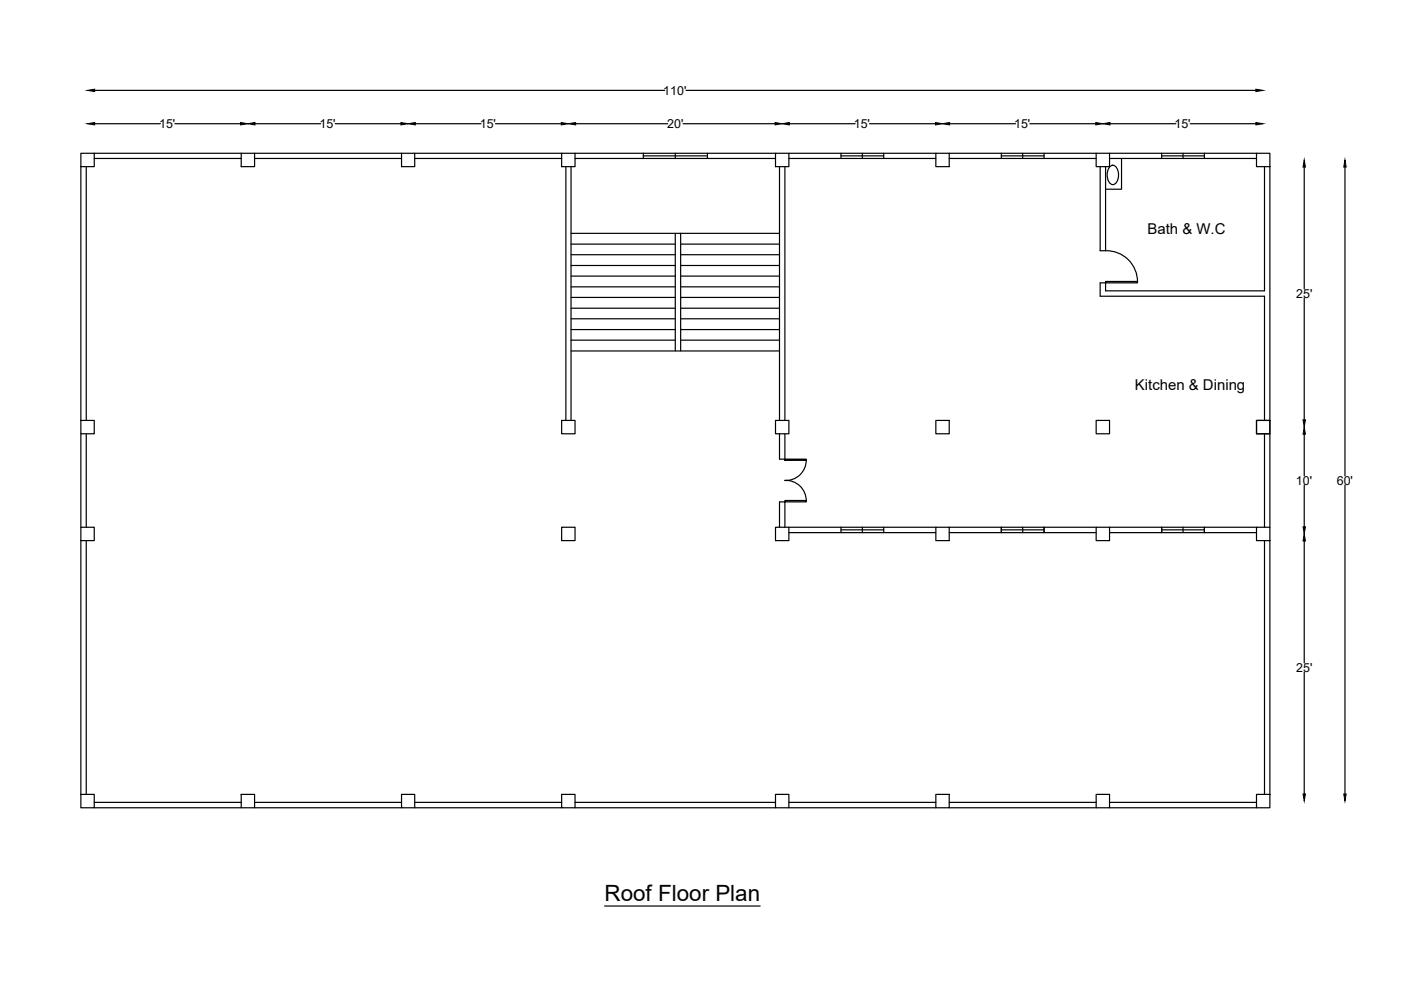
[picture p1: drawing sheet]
<svg xmlns="http://www.w3.org/2000/svg" width="297mm" height="210mm" viewBox="0 0 297 210" stroke-linecap="round" stroke-linejoin="round" font-family="sans-serif">
<!-- layer: 0 -->
<g fill="none" stroke="#000" stroke-width=".25">
<path d="M20.1 19.2h120.8M145.5 19.2h120.8M17.1 32.5h2.9v2.8h-2.9zM17.1 35.3v53.8M18.3 35.3v53.8M20 32.5h31.1M20 33.6h31.1M20.1 26.2h13.9M37.1 26.2h13.9M51.1 32.5h2.9v2.8h-2.9zM54 32.5h31.1M54 33.6h31.1"/>
<path d="M54.1 26.2h13.9M71.1 26.2h13.9M85.1 32.5h2.8v2.8h-2.8zM87.9 32.5h31.2M87.9 33.6h31.2M88.1 26.2h13.9M105.1 26.2h13.9M119.1 32.5h2.8v2.8h-2.8zM120 35.3v53.8M121.1 35.3v53.8M121.9 32.5h42.5M121.9 33.6h42.5"/>
<path d="M122 26.2h19.6M136.4 32.5v1.1M136.4 33h13.6M143.2 32.5v1.1M144.8 26.2h19.5M150 32.5v1.1M164.4 32.5h2.9v2.8h-2.9zM165.3 35.3v53.8M166.4 35.3v53.8M167.3 32.5h31.1M167.3 33.6h31.1M167.3 26.2h14"/>
<path d="M178.3 33h9.1M178.3 32.5v1.1M182.8 32.5v1.1M184.4 26.2h13.9M187.4 32.5v1.1M198.4 32.5h2.9v2.8h-2.9zM201.3 32.5h31.1M201.3 33.6h31.1M201.3 26.2h14M212.3 33h9.1M212.3 32.5v1.1M216.8 32.5v1.1"/>
<path d="M218.4 26.2h13.9M221.4 32.5v1.1M232.4 32.5h2.8v2.8h-2.8zM233.3 35.3v17.9h1.1M234.4 35.3v17.9M235.2 32.5h31.2M235.2 33.6h31.2M235.3 26.2h14M235.3 35.3a1 1 0 0 1 1.1-.1 1 1 0 0 1 .6 .9 2.71 2.71 0 0 1-.7 3 1.29 1.29 0 0 1-1.5-1.5 2.89 2.89 0 0 1 .5-2.3zM237.8 33.6v6.5h-3.4M246.3 33h9.1M246.3 32.5v1.1"/>
<path d="M250.8 32.5v1.1M252.3 26.2h14M255.4 32.5v1.1M266.4 32.5h2.8v2.8h-2.8zM268.1 35.3v26.4h-33.7v-1.7M269.2 35.3v53.8M276.5 35.4v25.8M285.2 35.4v65.5M121.1 49.5h44.2M121.1 51.8h22.1M121.1 54h22.1M121.1 56.3h22.1"/>
<path d="M121.1 58.5h22.1M143.2 49.5v24.9M144.3 51.8h21M144.3 54h21M144.3 56.3h21M144.3 58.5h21M144.3 49.5v24.9M234.4 53.2a6.6 6.6 0 0 1 6.8 6.6M234.4 59.7h6.8v.3h-6.8zM234.4 60h-1.1v2.8h34.8v26.3M121.1 60.8h22.1M121.1 63.1h22.1"/>
<path d="M121.1 65.3h22.1M121.1 67.6h22.1M121.1 69.9h22.1M121.1 72.1h22.1M121.1 74.4h44.2M144.3 60.8h21M144.3 63.1h21M144.3 65.3h21M144.3 67.6h21M144.3 69.9h21M144.3 72.1h21M276.5 63.2v25.8"/>
<path d="M17.1 89.1h2.9v2.9h-2.9zM17.1 92v19.8M18.3 92v19.8M119.1 89.1h2.8v2.9h-2.8zM164.4 89.1h2.9v2.9h-2.9zM165.3 92v5.4h1.1v-5.4M166.4 97.4h4.5v.2h-4.5zM170.9 97.5a4.3 4.3 0 0 1-4.5 4.4M198.4 89.1h2.9v2.9h-2.9zM232.4 89.1h2.8v2.9h-2.8zM266.4 89.1h2.8v2.9h-2.8zM268.1 92v19.8"/>
<path d="M269.2 92v19.8M276.5 92.1v8.8M17.1 111.8h2.9v2.8h-2.9zM17.1 114.6v53.8M18.3 114.6v53.8M119.1 111.8h2.8v2.8h-2.8zM164.4 111.8h2.9v2.8h-2.9zM165.3 111.8v-5.4h1.1v5.4M166.4 101.8a4.3 4.3 0 0 1 4.5 4.5M166.4 106.1h4.5v.3h-4.5zM167.3 111.8h31.1M167.3 112.9h31.1"/>
<path d="M178.3 111.8v1.1M178.3 112.3h9.1M182.8 111.8v1.1M187.4 111.8v1.1M198.4 111.8h2.9v2.8h-2.9zM201.3 111.8h31.1M201.3 112.9h31.1M212.3 111.8v1.1M212.3 112.3h9.1M216.8 111.8v1.1M221.4 111.8v1.1M232.4 111.8h2.8v2.8h-2.8z"/>
<path d="M235.2 111.8h31.2M235.2 112.9h31.2M246.3 111.8v1.1M246.3 112.3h9.1M250.8 111.8v1.1M255.4 111.8v1.1M266.4 111.8h2.8v2.8h-2.8zM268.1 114.6v53.8M269.2 114.6v53.8M276.5 102.9v8.8M276.5 114.7v25.8M285.2 102.9v65.4"/>
<path d="M276.5 142.5v25.8M17.1 168.4h2.9v2.9h-2.9zM20 171.3h31.1M20 170.1h31.1M51.1 168.4h2.9v2.9h-2.9zM54 171.3h31.1M54 170.1h31.1M85.1 168.4h2.8v2.9h-2.8zM87.9 171.3h31.2M87.9 170.1h31.2M119.1 168.4h2.8v2.9h-2.8zM121.9 171.3h42.5"/>
<path d="M121.9 170.1h42.5M164.4 168.4h2.9v2.9h-2.9zM167.3 171.3h31.1M167.3 170.1h31.1M198.4 168.4h2.9v2.9h-2.9zM201.3 171.3h31.1M201.3 170.1h31.1M232.4 168.4h2.8v2.9h-2.8zM235.2 171.3h31.2M235.2 170.1h31.2M266.4 168.4h2.8v2.9h-2.8zM128.2 192.1h33"/>
</g>
<g fill="#000" stroke="#000" stroke-width=".21">
<path d="M18.5 19.2l1.6-.3v.5zM266.3 18.9l1.5 .3-1.5 .2zM18.5 26.2l1.6-.2v.5zM51 26l1.5 .2-1.5 .3zM52.5 26.2l1.6-.2v.5zM85 26l1.5 .2-1.5 .3zM86.5 26.2l1.6-.2v.5zM119 26l1.5 .2-1.5 .3zM120.5 26.2l1.5-.2v.5zM164.3 26l1.5 .2-1.5 .3zM165.8 26.2l1.5-.2v.5zM198.3 26l1.5 .2-1.5 .3z"/>
<path d="M199.8 26.2l1.5-.2v.5zM232.3 26l1.5 .2-1.5 .3zM233.8 26.2l1.5-.2v.5zM266.3 26l1.5 .2-1.5 .3zM276.5 33.9l.3 1.5h-.5zM285.2 33.9l.2 1.5h-.5zM276.3 89h.5l-.3 1.5zM276.5 90.5l.3 1.6h-.5zM276.3 111.7h.5l-.3 1.5zM276.5 113.2l.3 1.5h-.5zM276.3 168.3h.5l-.3 1.5zM284.9 168.3h.5l-.2 1.5z"/>
</g>
<text font-size="4.7" x="128.2" y="191.1">Roof Floor Plan</text>
<g font-size="3.2">
<text x="243.3" y="49.7">Bath &amp; W.C</text>
<text x="240.6" y="82.7">Kitchen &amp; Dining</text>
</g>
<g font-size="2.6">
<text x="140.6" y="20.1">110'</text>
<text x="33.7" y="27.2">15'</text>
<text x="67.7" y="27.2">15'</text>
<text x="101.7" y="27.2">15'</text>
<text x="141.5" y="27.2">20'</text>
<text x="181" y="27.2">15'</text>
<text x="215" y="27.2">15'</text>
<text x="249" y="27.2">15'</text>
<text x="274.8" y="63.1">25'</text>
<text x="274.7" y="102.8">10'</text>
<text x="283.4" y="102.8">60'</text>
<text x="274.8" y="142.4">25'</text>
</g>
</svg>
